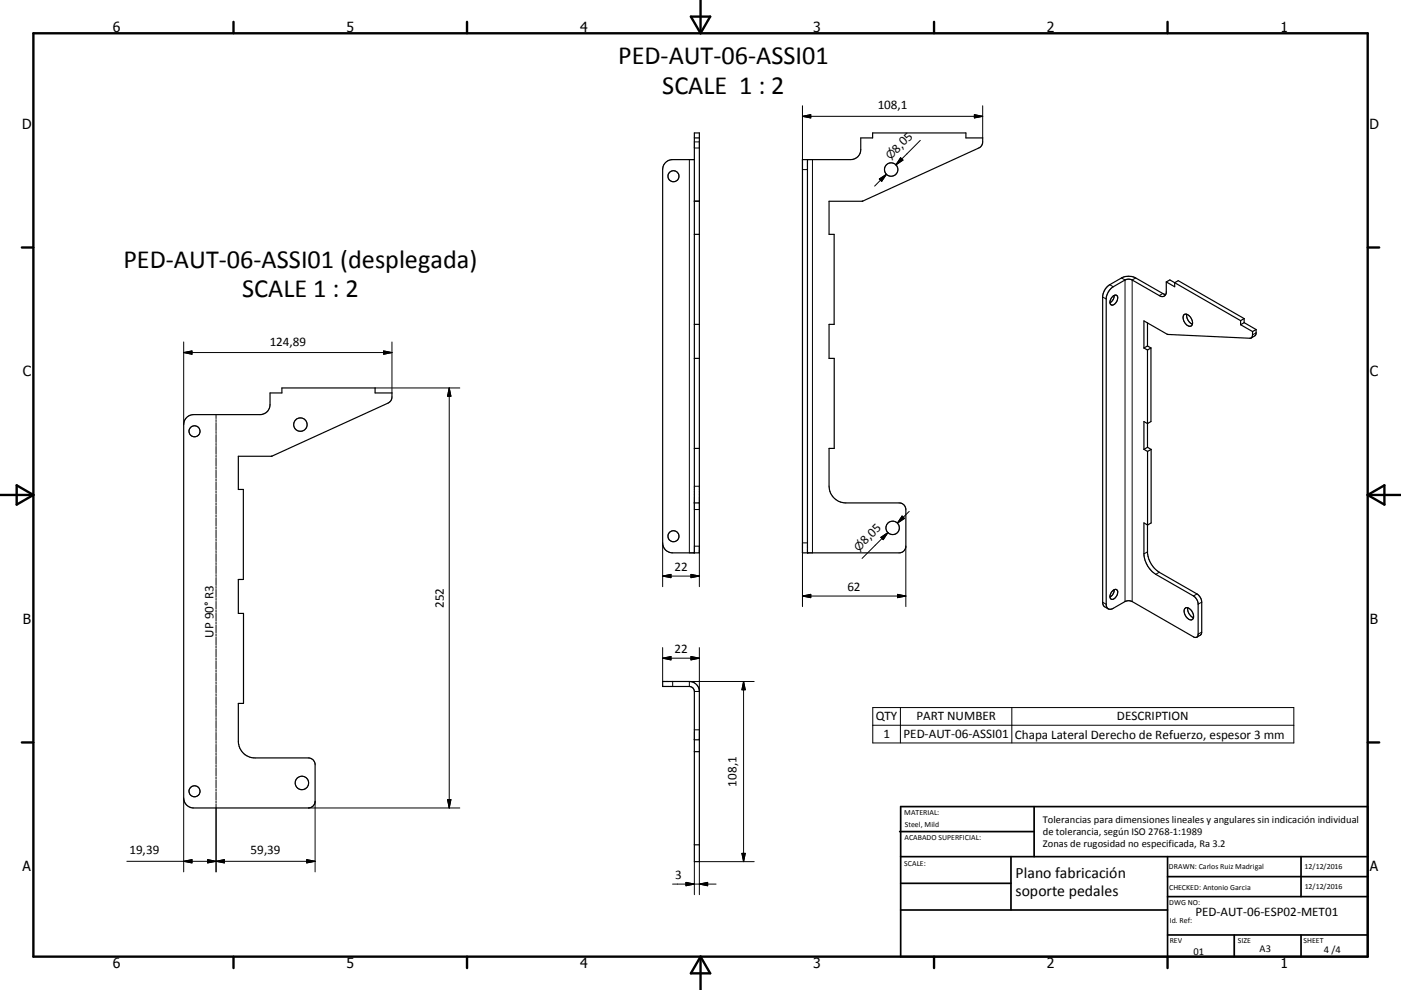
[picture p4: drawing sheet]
<svg xmlns="http://www.w3.org/2000/svg" width="420mm" height="297mm" viewBox="0 0 420 297" stroke-linecap="round" stroke-linejoin="round" font-family="sans-serif">
<g fill="none" stroke="#000" stroke-width=".36">
<path d="M208.2 47.9h-6.5a2.95 2.95 0 0 0-3 3v112a2.95 2.95 0 0 0 3 3h8v-126h-1.5v126M208.2 41.4h1.5M240.6 47.9h14.5a3 3 0 0 0 3-3v-3.5h3.5v-1.5h28v1.5h5l-.1 1.8-.7 1-35.1 16.1-10.1 .1v9.9h1.5v27h-1.5v10.2h1.5v27h-1.5v11.4a5.1 5.1 0 0 0 5 5h16a1.99 1.99 0 0 1 2 2v11a1.98 1.98 0 0 1-2 2h-29zM242.1 47.9v118M208.2 70.3h1.5M208.2 60.4h1.5M208.2 97.3h1.5M333.5 89a.87 .87 0 0 1 1.2-.4 .87 .87 0 0 1 .3 1.2 1.52 1.52 0 0 1-2.1 1.5 1.99 1.99 0 0 1 .6-2.3zM334 88.6a2.43 2.43 0 0 1-1.2 2.2M344 96.9v6.9M349.5 88.4l-.9-.3-8.1-4.7a4.7 4.7 0 0 0-4.3 0l-3.5 2a4.7 4.7 0 0 0-2.1 3.4v91.9l.3 1 1.4 1M349.7 84.6l1-.6 21.2 12.2"/>
<path d="M349.7 84.6l2.5 1.4v-1.2l1-.6 19.8 11.4M349.7 84.6v3.2a1.26 1.26 0 0 1-.8 1.1 1.26 1.26 0 0 1-1.3-.2l-8.2-4.7a2.38 2.38 0 0 0-2.1 0l-3.5 2a4.8 4.8 0 0 0-2.1 3.4v92.2l.6 1.1M355 94.4a2.08 2.08 0 0 1 2.5 2.1 1.04 1.04 0 0 1-.5 1.4 1.04 1.04 0 0 1-1.4-.6 2.31 2.31 0 0 1-.6-2.9zM355.8 94.3a2.91 2.91 0 0 0 1.7 2.9M371.9 97.4l3.6 2.1M371.9 96.2v1.2M373 95.6v1.2M373 96.8l3.6 2.1M373 96.8l-1.1 .6M373 95.6l-1.1 .6M375.5 99.5v1.4l-.6 .6-24.9-1.2-7-4v8.1M376.6 98.9l-.2 1.6-1.3 .9"/>
<path d="M376.6 98.9l-1.1 .6M208.2 107.5h1.5M343 104.4l1 .6M344 105v29.2M344 103.8l1.1 .6M344 103.8l-1 .6M345.1 104.4v22.1l-1.1 .6-1-.6v8.3M345.1 104.4l-1.1 .6M55.9 125.3l1-.7 1.2-.2h19.9a2.99 2.99 0 0 0 3-3v-3.5h3.5v-1.5h28v1.5h5l-.1 1.8-.3 .6-.8 .6-34.8 16h-10v9.9h1.5v27h-1.5v10.2h1.5v27h-1.5v11.4a5 5 0 0 0 5 5h16a2.03 2.03 0 0 1 2 2v11a2.03 2.03 0 0 1-2 2h-34.4a2.99 2.99 0 0 1-3-3v-112l.2-1.2zM208.2 134.5h1.5M343 134.8l1 .6M344 134.2l1.1 .6"/>
<path d="M344 134.2l-1 .6M344 135.4v30.6a8 8 0 0 0 3.6 5.7l11.3 6.5a3.1 3.1 0 0 1 1.4 2.5v9.2l-.4 .7-1.1 .6M345.1 134.8v22.1l-1.1 .6-1-.6v9.3a7.9 7.9 0 0 0 3.5 6.1l11.3 6.5a3.2 3.2 0 0 1 1.4 2.5v9a.85 .85 0 0 1-.4 .9 .85 .85 0 0 1-1-.1l-18.4-10.6a2.38 2.38 0 0 0-2.1 0l-3.8 2.2h-1.2M345.1 134.8l-1.1 .6M208.2 150.9h1.5M333.5 177.3a.87 .87 0 0 1 1.2-.4 .87 .87 0 0 1 .3 1.2 1.52 1.52 0 0 1-2.1 1.5 2 2 0 0 1 .6-2.3zM334 176.9a2.51 2.51 0 0 1-1.2 2.2M356.1 182.4a2.89 2.89 0 0 0 1.7 2.9M356.1 182.4a1 1 0 0 0-1 .4 1 1 0 0 0 0 1.1 2.13 2.13 0 0 0 2.4 2l.3-.5M356.1 182.4a2.95 2.95 0 0 1 1.7 3M198.7 204.5h8a3 3 0 0 1 3 2.9v51.1h-1.5v-51.1a1.53 1.53 0 0 0-1.5-1.4h-8zM208.2 222h1.5"/>
<path d="M208.2 225.5h1.5M208.2 253.4h1.5"/>
<circle cx="201.9" cy="52.9" r="1.65"/>
<circle cx="267.2" cy="50.9" r="2.01"/>
<circle cx="58.3" cy="129.4" r="1.65"/>
<circle cx="90.1" cy="127.4" r="2.01"/>
<circle cx="267.6" cy="158.4" r="2.02"/>
<circle cx="201.9" cy="160.9" r="1.66"/>
<circle cx="58.3" cy="237.4" r="1.65"/>
<circle cx="90.5" cy="234.9" r="2.02"/>
</g>
<g fill="none" stroke="#000" stroke-width=".3">
<path d="M240.6 31.7v19.2h1.5M240.6 34.9l2.5-.5v1zM240.6 34.9h54M292.1 34.4l2.5 .5-2.5 .5zM294.6 31.7v9.7M206.7 47.9v118M208.2 44.4h1.5M208.2 42.6h1.5M243.6 47.9v118M263.6 53.7l2.2-1.4-1.5 2.1zM265.8 52.3l-3.6 3.5M270 47.3l.7 .7-2.1 1.5z"/>
<path d="M270.4 47.7l-1.8 1.8M275.9 42.1l-7.3 7.4M208.2 60.3h1.5M330.6 89.1l1.1 .6M332.7 85.4l1.1 .6M336.2 83.4l1.1 .6v96.5M340.5 83.4l-1.1 .6v96.5M348.6 88.1l-1 .6M376.6 99.9l-1.1 .6M55.1 105.8l2.5-.5v1zM55.1 102.6v24.8M55.1 105.8h62.4"/>
<path d="M112.5 116.4h25.4M115 105.3l2.5 .5-2.5 .5zM117.5 102.6v15.3M134.7 116.4v126M134.7 116.4l.5 2.5h-1zM64.8 124.4v1.2M64.8 125.9v.6M64.8 126.8v2.4M64.8 129.4v.7M64.8 130.4v2.3M64.8 133v.6M64.8 133.9v2.4"/>
<path d="M64.8 136.6v.6M64.8 137.5v2.4M64.8 140.2v.6M64.8 141.1v2.4M64.8 143.8v.6M64.8 144.7v2.3M64.8 147.3v.6M64.8 148.2v2.4M64.8 150.9v.6M64.8 151.8v2.4M64.8 154.5v.6M64.8 155.4v2.4"/>
<path d="M64.8 158.1v.6M64.8 159v2.3M208.2 152.9h1.5M208.2 145.9h1.5M266.2 159.8l-1.8 1.8M266.2 159.8l-7.8 7.7M270.5 154.8l.7 .7-2.2 1.5zM272.6 153.4l-3.6 3.6M64.8 161.6v.6M64.8 162.5v2.4M64.8 165.2v.6M64.8 166.1v2.4"/>
<path d="M64.8 168.8v.6M64.8 169.7v2.4M64.8 172.4v.6M64.8 173.3v2.3M64.8 176v.5M64.8 176.8v2.4M64.8 179.5v.6M198.7 172.8l2.5-.5v1zM198.7 162.9v13.1M198.7 172.8h11M207.2 172.3l2.5 .5-2.5 .5zM208.2 163.9h1.5v12.1"/>
<path d="M240.6 178.8h31M240.6 178.8l2.5-.5v1zM242.1 162.9h-1.5v19.1M264.1 161.2l2.1-1.4-1.4 2.1zM269.1 178.3l2.5 .5-2.5 .5zM271.6 163.9v18.1M344 165.6l-1 .6M347.6 171.7l-1.1 .6M358.9 178.2l-1.1 .6M64.8 180.4v2.4M64.8 183.1v.6M64.8 184v2.4"/>
<path d="M64.8 186.7v.6M64.8 187.6v2.3M64.8 190.3v.5M64.8 191.1v2.4M64.8 193.8v.6M64.8 194.7v2.4M64.8 197.4v.6M64.8 198.3v2.4M198.7 197.5h11M198.7 197.5l2.5-.5v1zM198.7 194.3v10.2M207.2 197l2.5 .5-2.5 .5z"/>
<path d="M209.7 194.3v13.1h-1.5M330.6 180.7l1.1 .6M360.3 180.7l-1.1 .6M360.3 189.6l-1.1 .7M64.8 201v.6M64.8 201.9v2.3M64.8 204.6v.5M64.8 205.4v2.4M64.8 208.1v.6M64.8 209v2.4M64.8 211.7v.6M64.8 212.6v2.4"/>
<path d="M64.8 215.3v.6M64.8 216.2v2.4M64.8 218.9v.5M64.8 219.7v2.4M201.7 204.5v1.5M208.2 219h1.5M222.9 204.5v54M222.9 204.5l.5 2.4h-1zM226.1 204.5h-19.4v1.5M261.7 212.3h126.2v10.6h-126.2zM261.7 217.6h126.2M269.9 212.3v10.6"/>
<path d="M303.4 212.3v10.6M55.1 239.4v22.2M64.8 222.4v.6M64.8 223.3v2.4M64.8 226v.6M64.8 226.9v2.4M64.8 229.6v.6M64.8 230.5v2.3M64.8 233.2v.5M64.8 234v2.4M64.8 236.7v.6M64.8 237.6v2.4"/>
<path d="M134.2 239.9h1l-.5 2.5zM38 258.4h56.5M55.1 258.4l2.5-.5v1zM62.3 257.9l2.5 .5-2.5 .5zM64.8 240.3v.6M64.8 241.2v20.4M64.8 258.4l2.5-.5v1zM92 257.9l2.5 .5-2.5 .5zM92.5 242.4h45.4M94.5 240.4v21.2M208.2 258.5v9.9M222.4 256h1l-.5 2.5z"/>
<path d="M226.1 258.5h-16.4v9.9M201.6 265.2h13.1M205.7 264.7l2.5 .5-2.5 .5zM209.7 265.2l2.5-.5v1z"/>
</g>
<g fill="none" stroke="#000" stroke-width=".71">
<path d="M10 10h400v277h-400zM70 6.6v3.4M140 6.6v3.4M207.1 5h5.8l-2.9 5zM210 0v10M280 6.6v3.4M350 6.6v3.4M6.6 74.2h3.4M410 74.2h3.5M0 148.5h10M5 145.6l5 2.9-5 2.9zM410 148.5h10.1"/>
<path d="M410 148.5l5.1-2.9v5.8zM6.6 222.7h3.4M410 222.7h3.5M70 287v3.4M140 287v3.4M210 287v10M210 287l2.9 5h-5.8zM280 287v3.4M350 287v3.4"/>
</g>
<g fill="none" stroke="#000" stroke-width=".51">
<path d="M269.7 249.5h40.3M270 242h140v45h-140zM270 257h140M303.1 257v16M310 242v15M350 257v30M390.1 257v12M270 265h33.1M270 273h80M350 269h60M350 263h60M350 280.5h60"/>
<path d="M370 280.5v6.5M390.1 280.5v6.5"/>
</g>
<g fill="#000" stroke="#000" stroke-width=".3">
<path d="M240.6 34.9l2.5-.5v1zM292.1 34.4l2.5 .5-2.5 .5zM263.6 53.7l2.2-1.4-1.5 2.1zM270 47.3l.7 .7-2.1 1.5zM55.1 105.8l2.5-.5v1zM115 105.3l2.5 .5-2.5 .5zM134.7 116.4l.5 2.5h-1zM270.5 154.8l.7 .7-2.2 1.5zM198.7 172.8l2.5-.5v1zM207.2 172.3l2.5 .5-2.5 .5zM240.6 178.8l2.5-.5v1zM264.1 161.2l2.1-1.4-1.4 2.1z"/>
<path d="M269.1 178.3l2.5 .5-2.5 .5zM198.7 197.5l2.5-.5v1zM207.2 197l2.5 .5-2.5 .5zM222.9 204.5l.5 2.4h-1zM134.2 239.9h1l-.5 2.5zM55.1 258.4l2.5-.5v1zM62.3 257.9l2.5 .5-2.5 .5zM64.8 258.4l2.5-.5v1zM92 257.9l2.5 .5-2.5 .5zM222.4 256h1l-.5 2.5zM205.7 264.7l2.5 .5-2.5 .5zM209.7 265.2l2.5-.5v1z"/>
</g>
<g font-size="7.9">
<text x="185.3" y="19.2">PED-AUT-06-ASSI01</text>
<text x="198.5" y="28.2">SCALE 1 : 2</text>
<text x="37" y="80.3">PED-AUT-06-ASSI01 (desplegada)</text>
<text x="72.6" y="89.2">SCALE 1 : 2</text>
</g>
<g font-size="4.7">
<text x="304.5" y="263.5">Plano fabricación</text>
<text x="304.5" y="268.9">soporte pedales</text>
</g>
<g font-size="4.2">
<text x="33.9" y="9.6">6</text>
<text x="103.9" y="9.6">5</text>
<text x="173.9" y="9.6">4</text>
<text x="243.8" y="9.6">3</text>
<text x="313.9" y="9.6">2</text>
<text x="383.9" y="9.6">1</text>
<text x="6.7" y="38.7">D</text>
<text x="410.5" y="38.7">D</text>
<text x="6.9" y="112.9">C</text>
<text x="410.7" y="112.9">C</text>
<text x="6.9" y="187.1">B</text>
<text x="410.7" y="187.1">B</text>
<text x="6.8" y="261.4">A</text>
<text x="410.7" y="261.4">A</text>
<text x="33.9" y="290.4">6</text>
<text x="103.9" y="290.4">5</text>
<text x="173.9" y="290.4">4</text>
<text x="243.8" y="290.4">3</text>
<text x="313.9" y="290.4">2</text>
<text x="383.9" y="290.4">1</text>
</g>
<g font-size="3.9">
<text x="263.1" y="32.9">108,1</text>
<text x="268.9" y="46.1" transform="rotate(-45 268.9 46.1)">8,05</text>
<text x="80.9" y="103.7">124,89</text>
<text x="259.4" y="163.5" transform="rotate(-45 259.4 163.5)">8,05</text>
<text x="202.2" y="171.3">22</text>
<text x="254.1" y="177.3">62</text>
<text x="133.1" y="182.4" transform="rotate(-90 133.1 182.4)">252</text>
<text x="64" y="191.3" transform="rotate(-90 64 191.3)">UP 90° R3</text>
<text x="202.2" y="195.9">22</text>
<text x="262.6" y="216.2">QTY</text>
<text x="264.8" y="221.5">1</text>
<text x="270.8" y="221.5">PED-AUT-06-ASSI01</text>
<text x="274.7" y="216.2">PART NUMBER</text>
<text x="304.2" y="221.6">Chapa Lateral Derecho de Refuerzo, espesor 3 mm</text>
<text x="334.9" y="216.2">DESCRIPTION</text>
<text x="220.8" y="236" transform="rotate(-90 220.8 236)">108,1</text>
<text x="38.8" y="256.3">19,39</text>
<text x="75.1" y="256.3">59,39</text>
<text x="202.4" y="263.7">3</text>
<text x="358.4" y="274.9">PED-AUT-06-ESP02-MET01</text>
</g>
<g font-size="3.3">
<text x="267" y="48.1" transform="rotate(-45 267 48.1)">⌀</text>
<text x="257.5" y="165.5" transform="rotate(-45 257.5 165.5)">⌀</text>
</g>
<g font-size="3.1">
<text x="312.7" y="246.8">Tolerancias para dimensiones lineales y angulares sin indicación individual</text>
<text x="312.7" y="250.4">de tolerancia, según ISO 2768-1:1989</text>
<text x="312.7" y="254">Zonas de rugosidad no especificada, Ra 3.2</text>
<text x="357.8" y="286.5">01</text>
<text x="377.6" y="285.6">A3</text>
<text x="396.9" y="285.9">4 /4</text>
</g>
<g font-size="2.4">
<text x="271.1" y="244.4">MATERIAL:</text>
<text x="271.2" y="252">ACABADO SUPERFICIAL:</text>
<text x="271.3" y="248">Steel, Mild</text>
<text x="271.1" y="259.7">SCALE:</text>
<text x="350.4" y="260.8">DRAWN: Carlos Ruiz Madrigal</text>
<text x="391.1" y="260.6">12/12/2016</text>
<text x="350.5" y="267">CHECKED: Antonio Garcia</text>
<text x="391.2" y="266.7">12/12/2016</text>
<text x="350.5" y="271.4">DWG NO:</text>
<text x="350.7" y="276.9">Id. Ref:</text>
<text x="350.7" y="282.8">REV</text>
<text x="371.1" y="282.9">SIZE</text>
<text x="390.8" y="283">SHEET</text>
</g>
</svg>
